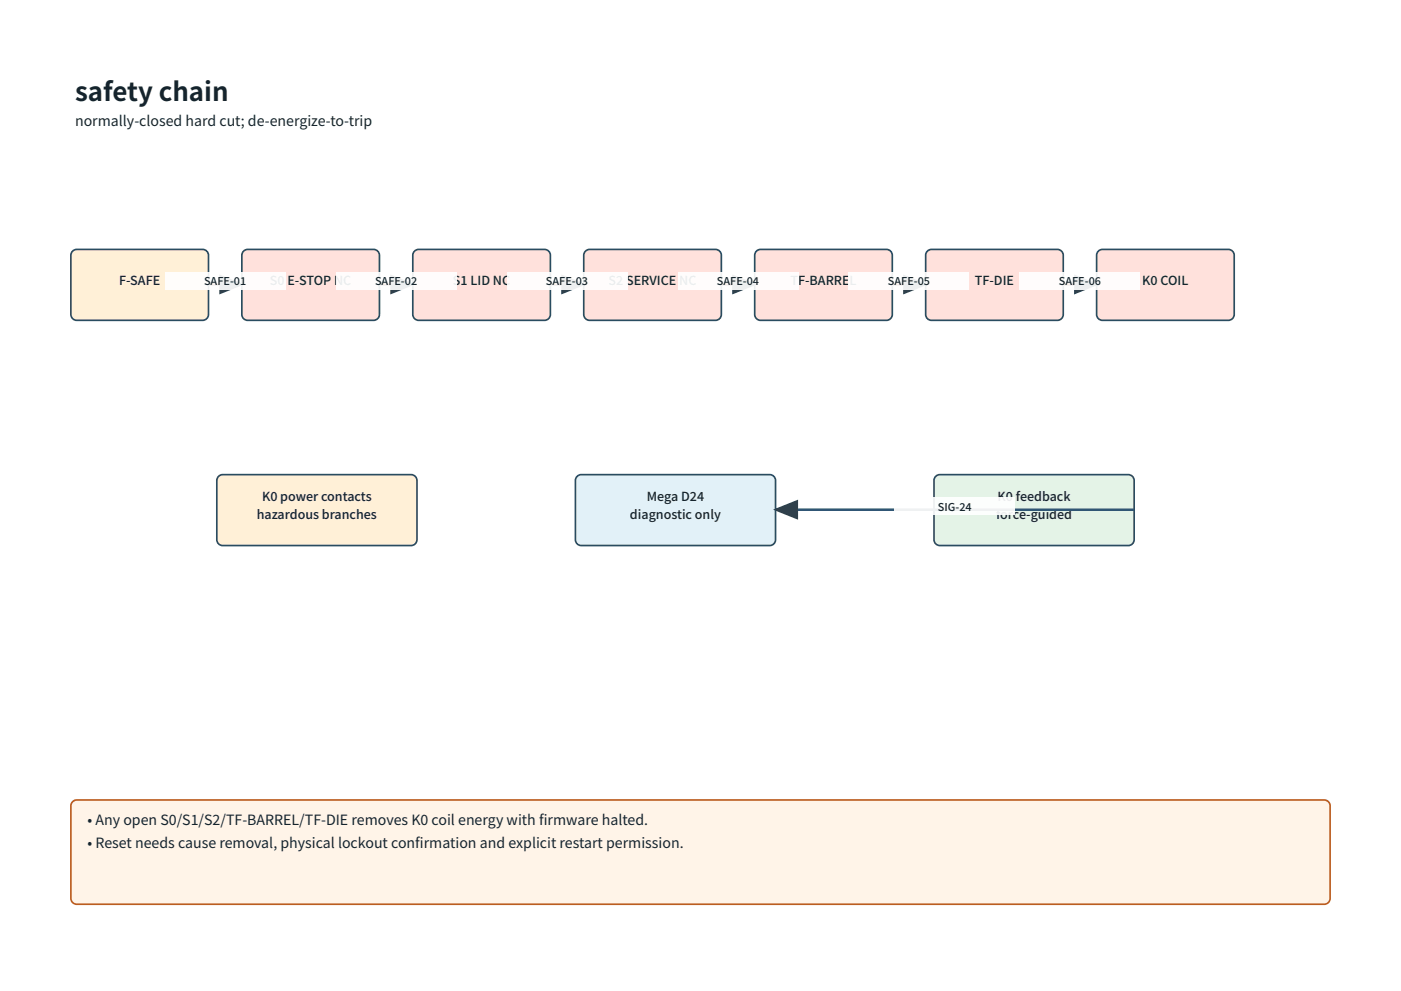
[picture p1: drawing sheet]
<svg xmlns="http://www.w3.org/2000/svg" width="420mm" height="297mm" viewBox="0 0 420 297" stroke-linecap="round" stroke-linejoin="round" font-family="sans-serif">
<path d="M21.8 75.3l1.2-.5h37.8a1.75 1.75 0 0 1 1.7 1.7v17.8a1.75 1.75 0 0 1-1.7 1.7h-37.8a1.75 1.75 0 0 1-1.7-1.7v-17.8z" fill="#fff0d7" stroke="#294c60" stroke-width=".5"/>
<g fill="#ffe1dc" stroke="#294c60" stroke-width=".5">
<path d="M73 75.3l1.3-.5h37.7a1.75 1.75 0 0 1 1.8 1.7v17.8a1.75 1.75 0 0 1-1.8 1.7h-37.7a1.75 1.75 0 0 1-1.8-1.7v-17.8z"/>
<path d="M124.3 75.3l1.2-.5h37.8a1.75 1.75 0 0 1 1.7 1.7v17.8a1.75 1.75 0 0 1-1.7 1.7h-37.8a1.75 1.75 0 0 1-1.7-1.7v-17.8z"/>
<path d="M175.5 75.3l1.3-.5h37.7a1.75 1.75 0 0 1 1.8 1.7v17.8a1.75 1.75 0 0 1-1.8 1.7h-37.7a1.75 1.75 0 0 1-1.8-1.7v-17.8z"/>
<path d="M226.8 75.3l1.2-.5h37.8a1.75 1.75 0 0 1 1.7 1.7v17.8a1.75 1.75 0 0 1-1.7 1.7h-37.8a1.75 1.75 0 0 1-1.7-1.7v-17.8z"/>
<path d="M278 75.3l1.3-.5h37.7a1.75 1.75 0 0 1 1.8 1.7v17.8a1.75 1.75 0 0 1-1.8 1.7h-37.7a1.75 1.75 0 0 1-1.8-1.7v-17.8z"/>
<path d="M329.3 75.3l1.2-.5h37.8a1.75 1.75 0 0 1 1.7 1.7v17.8a1.75 1.75 0 0 1-1.7 1.7h-37.8a1.75 1.75 0 0 1-1.7-1.7v-17.8z"/>
</g>
<path d="M280.5 142.8l1.3-.5h56.5a1.75 1.75 0 0 1 1.7 1.7v17.8a1.75 1.75 0 0 1-1.7 1.7h-56.5a1.75 1.75 0 0 1-1.8-1.7v-17.8z" fill="#e4f3e7" stroke="#294c60" stroke-width=".5"/>
<path d="M173 142.8l1.3-.5h56.5a1.75 1.75 0 0 1 1.7 1.7v17.8a1.75 1.75 0 0 1-1.7 1.7h-56.5a1.75 1.75 0 0 1-1.8-1.7v-17.8z" fill="#e2f1f8" stroke="#294c60" stroke-width=".5"/>
<path d="M65.5 142.8l1.3-.5h56.5a1.75 1.75 0 0 1 1.7 1.7v17.8a1.75 1.75 0 0 1-1.7 1.7h-56.5a1.75 1.75 0 0 1-1.8-1.7v-17.8z" fill="#fff0d7" stroke="#294c60" stroke-width=".5"/>
<path d="M62.5 85.3h10" fill="none" stroke="#c24c36" stroke-width=".75" stroke-linecap="butt"/>
<path d="M65.7 82.2l7.5 3-7.5 3z" fill="#263f50"/>
<path d="M49.5 81.5h36v5.3h-36z" fill="#fff"/>
<path d="M113.8 85.3h10" fill="none" stroke="#c24c36" stroke-width=".75" stroke-linecap="butt"/>
<path d="M117 82.2l7.5 3-7.5 3z" fill="#263f50"/>
<path d="M100.8 81.5h36v5.3h-36z" fill="#fff"/>
<path d="M165 85.3h10" fill="none" stroke="#c24c36" stroke-width=".75" stroke-linecap="butt"/>
<path d="M168.3 82.2l7.5 3-7.5 3z" fill="#263f50"/>
<path d="M152 81.5h36v5.3h-36z" fill="#fff"/>
<path d="M216.3 85.3h10" fill="none" stroke="#c24c36" stroke-width=".75" stroke-linecap="butt"/>
<path d="M219.5 82.2l7.5 3-7.5 3z" fill="#263f50"/>
<path d="M203.3 81.5h36v5.3h-36z" fill="#fff"/>
<path d="M267.5 85.3h10" fill="none" stroke="#c24c36" stroke-width=".75" stroke-linecap="butt"/>
<path d="M270.7 82.2l7.5 3-7.5 3z" fill="#263f50"/>
<path d="M254.5 81.5h36v5.3h-36z" fill="#fff"/>
<path d="M318.8 85.3h10" fill="none" stroke="#c24c36" stroke-width=".75" stroke-linecap="butt"/>
<path d="M322 82.2l7.5 3-7.5 3z" fill="#263f50"/>
<path d="M305.8 81.5h36v5.3h-36z" fill="#fff"/>
<path d="M232.5 152.8h107.5" fill="none" stroke="#315a84" stroke-width=".75" stroke-linecap="butt"/>
<path d="M231.7 152.8l7.5-3v6z" fill="#263f50"/>
<path d="M268.3 149h36v5.3h-36z" fill="#fff"/>
<path d="M21.8 240.3l1.2-.5h374a1.75 1.75 0 0 1 1.8 1.7v27.8a1.75 1.75 0 0 1-1.8 1.7h-374a1.75 1.75 0 0 1-1.7-1.7v-27.8z" fill="#fff4e8" stroke="#bb5d20" stroke-width=".5"/>
<text font-size="7.8" fill="#15242d" x="22.5" y="30.3">safety chain</text>
<g font-size="4.3" fill="#15242d">
<text x="22.5" y="37.7">normally-closed hard cut; de-energize-to-trip</text>
<text x="26.2" y="247.3">• Any open S0/S1/S2/TF-BARREL/TF-DIE removes K0 coil energy with frmware halted.</text>
<text x="161.6" y="247.3">i</text>
<text x="26.2" y="254.3">• Reset needs cause removal, physical lockout confrmation and explicit restart permission.</text>
<text x="124.5" y="254.3">i</text>
</g>
<g font-size="3.7" fill="#15242d">
<text x="35.7" y="85.4">F-SAFE</text>
<text x="86.2" y="85.4">E-STOP NC</text>
<text x="135.8" y="85.4">S1 LID NC</text>
<text x="182.5" y="85.4">S2 SERVICE</text>
<text x="237" y="85.4">TF-BARRE</text>
<text x="292.2" y="85.4">TF-DIE</text>
<text x="342.5" y="85.4">K0 COIL</text>
<text x="77" y="155.6">hazardous branches</text>
<text x="78.6" y="150.1">K0 power contacts</text>
<text x="188.9" y="155.6">diagnostic only</text>
<text x="193.9" y="150.1">Mega D24</text>
<text x="298.6" y="155.6">force-guided</text>
<text x="299.1" y="150.1">K0</text>
<text x="304.5" y="150.1">feedback</text>
</g>
<g font-size="3.3" fill="#15242d">
<text x="61.2" y="85.5">S</text>
<text x="63.1" y="85.5">AFE-01</text>
<text x="112.4" y="85.5">S</text>
<text x="114.4" y="85.5">AFE-02</text>
<text x="163.7" y="85.5">S</text>
<text x="165.6" y="85.5">AFE-03</text>
<text x="214.9" y="85.5">S</text>
<text x="216.9" y="85.5">AFE-04</text>
<text x="266.2" y="85.5">S</text>
<text x="268.1" y="85.5">AFE-05</text>
<text x="317.4" y="85.5">S</text>
<text x="319.4" y="85.5">AFE-06</text>
<text x="281.2" y="153">SIG-24</text>
</g>
</svg>
